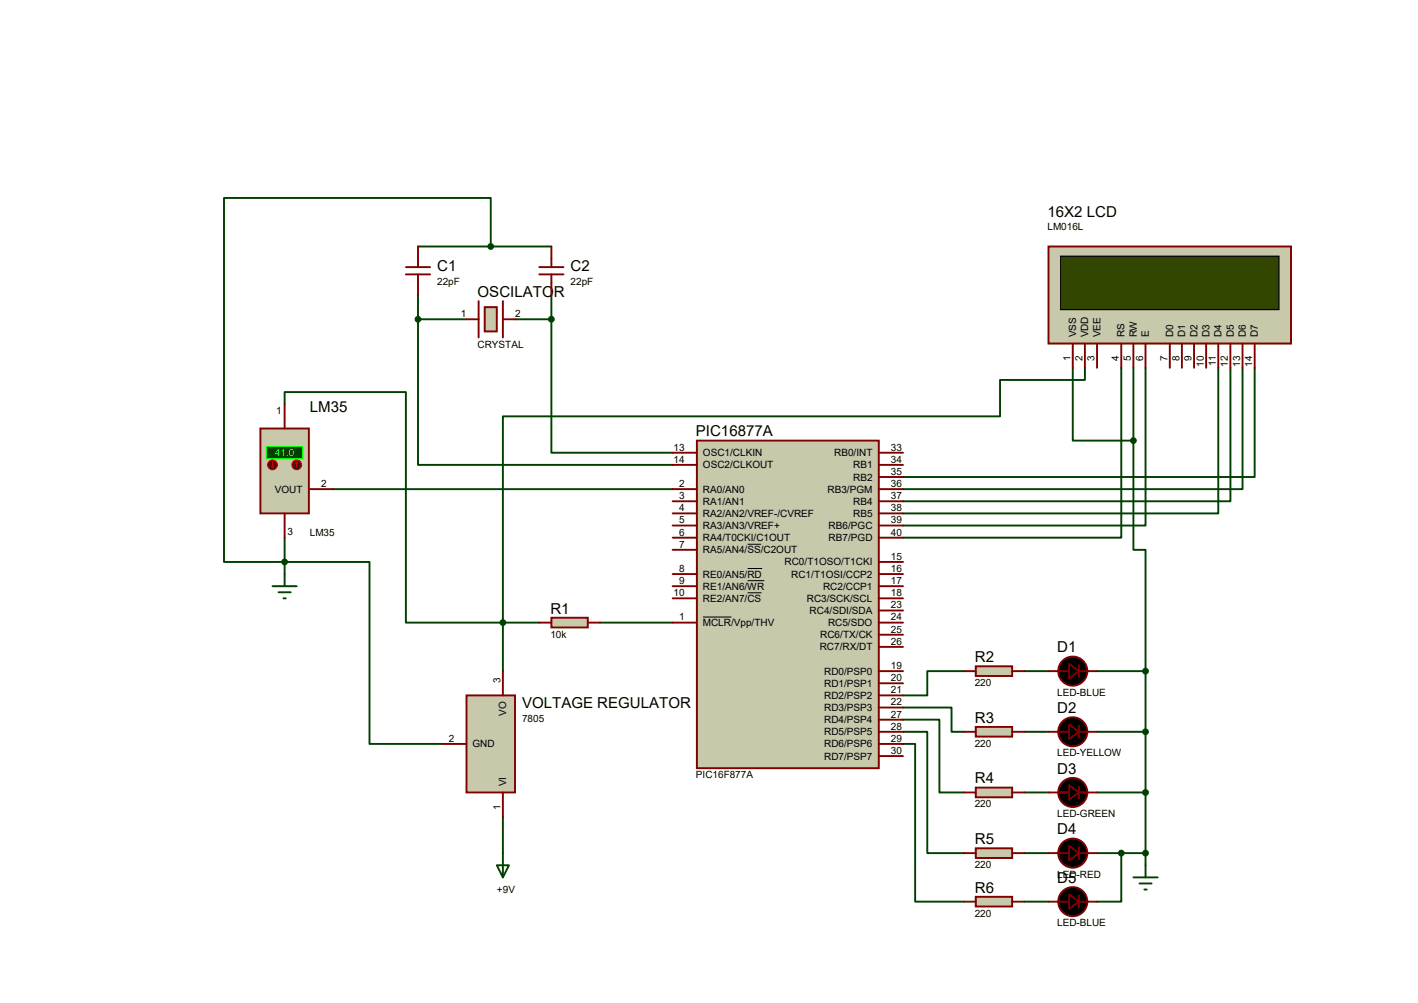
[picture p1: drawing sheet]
<svg xmlns="http://www.w3.org/2000/svg" width="297mm" height="210mm" viewBox="0 0 297 210" stroke-linecap="round" stroke-linejoin="round" font-family="sans-serif">
<g fill="none" stroke="#004000" stroke-width=".4">
<path d="M87.6 51.6h27.9M102.8 51.6v-10.2h-55.9v76.2h30.5v38.1h15.2M87.6 66.8v30.5h53.3M87.6 61.8v5M87.6 66.8h10.1M107.9 66.8h7.6M115.5 66.8v28h25.4M115.5 61.8v5M224.7 77v15.2h12.7M227.3 77v2.5h-17.8v7.7h-104.2v43.1M234.9 77v35.6h-45.7M237.4 77v15.2"/>
<path d="M240 77v33h-50.8M255.2 77v30.5h-66M257.7 77v27.9h-68.5M260.3 77v25.4h-71.1M262.8 77v22.9h-73.6M59.6 84.6v-2.5h25.4v48.2h20.3M237.4 92.2v22.9h2.6v25.4M59.6 112.6v7.6M69.8 102.4h71.1M105.3 130.3v10.2M105.3 130.3h7.7M125.7 130.3h15.2"/>
<path d="M189.2 148.1h10.1v5.1h2.6M189.2 150.7h7.6v15.2h5.1M189.2 153.2h5v25.4h7.7M189.2 155.7h2.5v33.1h10.2M201.9 140.5h-7.7v5.1h-5M214.6 140.5h5M214.6 153.2h5M229.8 140.5h10.2M229.8 153.2h10.2M240 140.5v12.7M240 153.2v12.7h-10.2M105.3 171v7.6"/>
<path d="M214.6 165.9h5M214.6 178.6h5M229.8 178.6h10.2M234.9 178.6v10.2h-5.1M240 165.9v15.2M214.6 188.8h5"/>
</g>
<path d="M146 92.2h38.1v68.6h-38.1z" fill="#c8c8aa" stroke="#800000" stroke-width=".4"/>
<g fill="none" stroke="#800000" stroke-width=".4">
<path d="M140.9 94.8h5.1M140.9 97.3h5.1M184.1 94.8h5.1M184.1 97.3h5.1M184.1 99.9h5.1M140.9 102.4h5.1M140.9 104.9h5.1M140.9 107.5h5.1M140.9 112.6h5.1M140.9 115.1h5.1M140.9 110h5.1M184.1 102.4h5.1"/>
<path d="M184.1 104.9h5.1M184.1 107.5h5.1M184.1 112.6h5.1M184.1 110h5.1M184.1 117.6h5.1M140.9 120.2h5.1M140.9 122.7h5.1M140.9 125.3h5.1M140.9 130.3h5.1M184.1 120.2h5.1M184.1 122.7h5.1M184.1 125.3h5.1"/>
<path d="M184.1 135.4h5.1M184.1 132.9h5.1M184.1 130.3h5.1M184.1 127.8h5.1M184.1 140.5h5.1M184.1 143h5.1M184.1 158.3h5.1M184.1 155.7h5.1M184.1 153.2h5.1M184.1 150.7h5.1M184.1 148.1h5.1M184.1 145.6h5.1"/>
</g>
<path d="M156.6 113.9h2.8M156.6 119h3.1M147.3 129.2h5.9M156.6 121.6h3.5M156.6 124.1h2.9" fill="none" stroke="#000" stroke-width=".21"/>
<path d="M54.5 89.7h10.2v17.8h-10.2z" fill="#c8c8aa" stroke="#800000" stroke-width=".4"/>
<path d="M55.8 93.5h7.6v2.6h-7.6z" fill="#004000" stroke="#0f0" stroke-width=".21"/>
<path d="M59.6 84.6v5.1M59.6 107.5v5.1M64.7 102.4h5.1" fill="none" stroke="#800000" stroke-width=".4"/>
<circle cx="62.2" cy="97.3" r="1.02" fill="#400000" stroke="#f00" stroke-width=".21"/>
<path d="M62.2 96.8l-.3 .3M62.2 96.8l.2 .3M62.2 96.8v1" fill="none" stroke="#f00" stroke-width=".21"/>
<circle cx="57.1" cy="97.3" r="1.02" fill="#400000" stroke="#f00" stroke-width=".21"/>
<path d="M56.8 97.6l.3 .2M57.1 96.8v1M57.3 97.6l-.2 .2" fill="none" stroke="#f00" stroke-width=".21"/>
<path d="M57.1 122.7h5.1M58.4 124h2.5M59.4 125.3h.5M59.6 120.2v2.5" fill="none" stroke="#004000" stroke-width=".4"/>
<path d="M219.6 51.6h50.8v20.3h-50.8z" fill="#c8c8aa" stroke="#800000" stroke-width=".4"/>
<path d="M222.2 53.6h45.7v11.2h-45.7z" fill="#324600" stroke="#000" stroke-width=".25"/>
<g fill="none" stroke="#800000" stroke-width=".4">
<path d="M100.3 63v7.7M105.3 63v7.7M224.7 71.9v5.1M227.3 71.9v5.1M229.8 71.9v5.1M234.9 71.9v5.1M237.4 71.9v5.1M240 71.9v5.1M245 71.9v5.1M247.6 71.9v5.1M250.1 71.9v5.1M252.7 71.9v5.1"/>
<path d="M255.2 71.9v5.1M257.7 71.9v5.1M260.3 71.9v5.1M262.8 71.9v5.1"/>
</g>
<path d="M101.5 64.3h2.6v5.1h-2.6z" fill="#c8c8aa" stroke="#800000" stroke-width=".4"/>
<path d="M97.7 66.8h2.6M105.3 66.8h2.6" fill="none" stroke="#800000" stroke-width=".4"/>
<path d="M115.5 129.3h7.6v2.1h-7.6z" fill="#c8c8aa" stroke="#800000" stroke-width=".4"/>
<path d="M85 55.9h5.1M85 57.4h5.1M87.6 51.6v4.3M87.6 57.4v4.4M113 55.9h5M113 57.4h5M115.5 51.6v4.3M115.5 57.4v4.4M113 130.3h2.5M123.1 130.3h2.6" fill="none" stroke="#800000" stroke-width=".4"/>
<g fill="#004000" stroke="#004000" stroke-width=".4">
<circle cx="102.8" cy="51.6" r=".51"/>
<circle cx="115.5" cy="66.8" r=".51"/>
<circle cx="87.6" cy="66.8" r=".51"/>
<circle cx="105.3" cy="130.3" r=".51"/>
<circle cx="237.4" cy="92.2" r=".51"/>
<circle cx="59.6" cy="117.6" r=".51"/>
</g>
<path d="M105.3 178.6v5.1M104.1 181.1h2.5l-1.3 2.6z" fill="none" stroke="#004000" stroke-width=".4"/>
<path d="M97.7 145.6h10.2v20.3h-10.2z" fill="#c8c8aa" stroke="#800000" stroke-width=".4"/>
<path d="M92.6 155.7h5.1M105.3 140.5v5.1M105.3 165.9v5.1" fill="none" stroke="#800000" stroke-width=".4"/>
<path d="M204.4 139.5h7.6v2h-7.6z" fill="#c8c8aa" stroke="#800000" stroke-width=".4"/>
<path d="M201.9 140.5h2.5M212 140.5h2.6M219.6 140.5h4.4M219.6 153.2h4.4M226 140.5h3.8M226 153.2h3.8M219.6 165.9h4.4M219.6 178.6h4.4M226 165.9h3.8M226 178.6h3.8M219.6 188.8h4.4M226 188.8h3.8" fill="none" stroke="#800000" stroke-width=".4"/>
<g fill="#000" stroke="#800000" stroke-width=".4">
<circle cx="224.7" cy="140.5" r="3"/>
<circle cx="224.7" cy="153.2" r="3"/>
<circle cx="224.7" cy="178.6" r="3"/>
<circle cx="224.7" cy="165.9" r="3"/>
<circle cx="224.7" cy="188.8" r="3"/>
</g>
<path d="M226 139.2v2.6M226 151.9v2.6M226 164.6v2.6M226 177.3v2.6M226 187.5v2.5" fill="none" stroke="#800000" stroke-width=".38"/>
<path d="M224 139l2 1.5-2 1.5zM224 151.7l2 1.5-2 1.5zM224 164.4l2 1.5-2 1.5zM224 177.1l2 1.5-2 1.5zM224 187.2l2 1.6-2 1.5z" fill="#000" stroke="#800000" stroke-width=".38"/>
<path d="M237.4 183.7h5.1M238.7 185h2.5M239.7 186.2h.5M240 181.1v2.6" fill="none" stroke="#004000" stroke-width=".4"/>
<circle cx="240" cy="140.5" r=".51" fill="#004000" stroke="#004000" stroke-width=".4"/>
<path d="M204.4 152.2h7.6v2h-7.6z" fill="#c8c8aa" stroke="#800000" stroke-width=".4"/>
<path d="M201.9 153.2h2.5M212 153.2h2.6" fill="none" stroke="#800000" stroke-width=".4"/>
<path d="M204.4 164.9h7.6v2h-7.6z" fill="#c8c8aa" stroke="#800000" stroke-width=".4"/>
<path d="M201.9 165.9h2.5M212 165.9h2.6" fill="none" stroke="#800000" stroke-width=".4"/>
<path d="M204.4 177.6h7.6v2h-7.6z" fill="#c8c8aa" stroke="#800000" stroke-width=".4"/>
<path d="M201.9 178.6h2.5M212 178.6h2.6" fill="none" stroke="#800000" stroke-width=".4"/>
<path d="M204.4 187.7h7.6v2.1h-7.6z" fill="#c8c8aa" stroke="#800000" stroke-width=".4"/>
<path d="M201.9 188.8h2.5M212 188.8h2.6" fill="none" stroke="#800000" stroke-width=".4"/>
<g fill="#004000" stroke="#004000" stroke-width=".4">
<circle cx="240" cy="178.6" r=".51"/>
<circle cx="234.9" cy="178.6" r=".51"/>
<circle cx="240" cy="165.9" r=".51"/>
<circle cx="240" cy="153.2" r=".51"/>
</g>
<g font-size="3.2">
<text x="219.4" y="45.4">16X2 LCD</text>
<text x="91.6" y="56.8">C1</text>
<text x="119.5" y="56.8">C2</text>
<text x="100.1" y="62.2">OSCILATOR</text>
<text x="64.9" y="86.3">LM35</text>
<text x="145.8" y="91.4">PIC16877A</text>
<text x="115.3" y="128.5">R1</text>
<text x="221.5" y="136.6">D1</text>
<text x="204.2" y="138.6">R2</text>
<text x="109.4" y="148.2">VOLTAGE REGULATOR</text>
<text x="221.5" y="149.3">D2</text>
<text x="204.2" y="151.3">R3</text>
<text x="221.5" y="162">D3</text>
<text x="204.2" y="164">R4</text>
<text x="204.2" y="176.7">R5</text>
<text x="221.5" y="174.7">D4</text>
<text x="221.5" y="184.8">D5</text>
<text x="204.2" y="186.9">R6</text>
</g>
<g font-size="2.1">
<text x="219.4" y="48.2">LM016L</text>
<text x="91.6" y="59.6">22pF</text>
<text x="119.5" y="59.6">22pF</text>
<text x="96.6" y="66.4">1</text>
<text x="107.9" y="66.4">2</text>
<text x="225.4" y="70.7" transform="rotate(-90 225.4 70.7)">VSS</text>
<text x="228" y="70.7" transform="rotate(-90 228 70.7)">VDD</text>
<text x="230.5" y="70.7" transform="rotate(-90 230.5 70.7)">VEE</text>
<text x="235.6" y="70.7" transform="rotate(-90 235.6 70.7)">RS</text>
<text x="238.1" y="70.7" transform="rotate(-90 238.1 70.7)">RW</text>
<text x="240.7" y="70.7" transform="rotate(-90 240.7 70.7)">E</text>
<text x="245.7" y="70.7" transform="rotate(-90 245.7 70.7)">D0</text>
<text x="248.3" y="70.7" transform="rotate(-90 248.3 70.7)">D1</text>
<text x="250.8" y="70.7" transform="rotate(-90 250.8 70.7)">D2</text>
<text x="253.4" y="70.7" transform="rotate(-90 253.4 70.7)">D3</text>
<text x="255.9" y="70.7" transform="rotate(-90 255.9 70.7)">D4</text>
<text x="258.4" y="70.7" transform="rotate(-90 258.4 70.7)">D5</text>
<text x="261" y="70.7" transform="rotate(-90 261 70.7)">D6</text>
<text x="263.5" y="70.7" transform="rotate(-90 263.5 70.7)">D7</text>
<text x="100.1" y="72.8">CRYSTAL</text>
<text x="224.2" y="75.6" transform="rotate(-90 224.2 75.6)">1</text>
<text x="226.8" y="75.6" transform="rotate(-90 226.8 75.6)">2</text>
<text x="229.3" y="75.6" transform="rotate(-90 229.3 75.6)">3</text>
<text x="234.4" y="75.6" transform="rotate(-90 234.4 75.6)">4</text>
<text x="236.9" y="75.6" transform="rotate(-90 236.9 75.6)">5</text>
<text x="239.5" y="75.6" transform="rotate(-90 239.5 75.6)">6</text>
<text x="244.5" y="75.6" transform="rotate(-90 244.5 75.6)">7</text>
<text x="247.1" y="75.6" transform="rotate(-90 247.1 75.6)">8</text>
<text x="249.6" y="75.6" transform="rotate(-90 249.6 75.6)">9</text>
<text x="252.2" y="76.8" transform="rotate(-90 252.2 76.8)">10</text>
<text x="254.7" y="76.6" transform="rotate(-90 254.7 76.6)">11</text>
<text x="257.2" y="76.8" transform="rotate(-90 257.2 76.8)">12</text>
<text x="259.8" y="76.8" transform="rotate(-90 259.8 76.8)">13</text>
<text x="262.3" y="76.8" transform="rotate(-90 262.3 76.8)">14</text>
<text x="57.8" y="86.7">1</text>
<text x="141.1" y="94.3">13</text>
<text x="147.3" y="95.5">OSC1/CLKIN</text>
<text x="174.7" y="95.5">RB0/INT</text>
<text x="186.6" y="94.3">33</text>
<text x="67.2" y="102">2</text>
<text x="141.1" y="96.9">14</text>
<text x="142.3" y="102">2</text>
<text x="147.3" y="98.1">OSC2/CLKOUT</text>
<text x="178.7" y="100.6">RB2</text>
<text x="178.7" y="98.1">RB1</text>
<text x="186.6" y="99.4">35</text>
<text x="186.6" y="96.9">34</text>
<text x="186.6" y="102">36</text>
<text x="57.6" y="103.1">VOUT</text>
<text x="142.3" y="104.5">3</text>
<text x="142.3" y="107">4</text>
<text x="147.3" y="103.1">RA0/AN0</text>
<text x="147.3" y="105.7">RA1/AN1</text>
<text x="173.4" y="103.1">RB3/PGM</text>
<text x="178.7" y="105.7">RB4</text>
<text x="186.6" y="107">38</text>
<text x="186.6" y="104.5">37</text>
<text x="60.3" y="111.9">3</text>
<text x="64.9" y="112.1">LM35</text>
<text x="142.3" y="112.1">6</text>
<text x="142.3" y="109.6">5</text>
<text x="147.3" y="108.2">RA2/AN2/VREF-/CVREF</text>
<text x="147.3" y="113.3">RA4/T0CKI/C1OUT</text>
<text x="147.3" y="110.8">RA3/AN3/VREF+</text>
<text x="173.6" y="113.3">RB7/PGD</text>
<text x="173.6" y="110.8">RB6/PGC</text>
<text x="178.7" y="108.2">RB5</text>
<text x="186.6" y="112.1">40</text>
<text x="186.6" y="109.6">39</text>
<text x="142.3" y="114.7">7</text>
<text x="142.3" y="119.7">8</text>
<text x="147.3" y="115.8">RA5/AN4/SS/C2OUT</text>
<text x="164.4" y="118.4">RC0/T1OSO/T1CKI</text>
<text x="186.6" y="117.2">15</text>
<text x="186.6" y="119.7">16</text>
<text x="141.1" y="124.8">10</text>
<text x="142.3" y="122.3">9</text>
<text x="147.3" y="120.9">RE0/AN5/RD</text>
<text x="147.3" y="123.5">RE1/AN6/WR</text>
<text x="165.8" y="120.9">RC1/T1OSI/CCP2</text>
<text x="172.4" y="123.5">RC2/CCP1</text>
<text x="186.6" y="122.3">17</text>
<text x="186.6" y="124.8">18</text>
<text x="142.3" y="129.9">1</text>
<text x="147.3" y="126">RE2/AN7/CS</text>
<text x="147.3" y="131.1">MCLR/Vpp/THV</text>
<text x="169" y="126">RC3/SCK/SCL</text>
<text x="169.6" y="128.5">RC4/SDI/SDA</text>
<text x="173.5" y="131.1">RC5/SDO</text>
<text x="186.6" y="127.4">23</text>
<text x="186.6" y="129.9">24</text>
<text x="115.3" y="133.5">10k</text>
<text x="171.7" y="136.2">RC7/RX/DT</text>
<text x="171.8" y="133.6">RC6/TX/CK</text>
<text x="186.6" y="132.4">25</text>
<text x="186.6" y="135">26</text>
<text x="104.8" y="143" transform="rotate(-90 104.8 143)">3</text>
<text x="172.7" y="141.2">RD0/PSP0</text>
<text x="172.7" y="143.8">RD1/PSP1</text>
<text x="186.6" y="140.1">19</text>
<text x="186.6" y="142.6">20</text>
<text x="204.2" y="143.6">220</text>
<text x="106" y="149.9" transform="rotate(-90 106 149.9)">VO</text>
<text x="172.7" y="148.9">RD3/PSP3</text>
<text x="172.7" y="146.3">RD2/PSP2</text>
<text x="186.6" y="147.7">22</text>
<text x="186.6" y="145.1">21</text>
<text x="221.5" y="145.7">LED-BLUE</text>
<text x="94" y="155.3">2</text>
<text x="109.4" y="151.1">7805</text>
<text x="172.7" y="153.9">RD5/PSP5</text>
<text x="172.7" y="151.4">RD4/PSP4</text>
<text x="186.6" y="155.3">29</text>
<text x="186.6" y="152.8">28</text>
<text x="186.6" y="150.2">27</text>
<text x="99" y="156.5">GND</text>
<text x="172.7" y="159">RD7/PSP7</text>
<text x="172.7" y="156.5">RD6/PSP6</text>
<text x="186.6" y="157.8">30</text>
<text x="204.2" y="156.3">220</text>
<text x="221.5" y="158.4">LED-YELLOW</text>
<text x="106" y="164.6" transform="rotate(-90 106 164.6)">VI</text>
<text x="145.8" y="162.9">PIC16F877A</text>
<text x="104.8" y="169.6" transform="rotate(-90 104.8 169.6)">1</text>
<text x="204.2" y="169">220</text>
<text x="221.5" y="171.1">LED-GREEN</text>
<text x="204.2" y="181.7">220</text>
<text x="221.5" y="183.8">LED-RED</text>
<text x="104.1" y="187">+9V</text>
<text x="204.2" y="191.9">220</text>
<text x="221.5" y="193.9">LED-BLUE</text>
</g>
<text font-size="2.1" fill="#0f0" x="57.6" y="95.5">41.0</text>
</svg>
